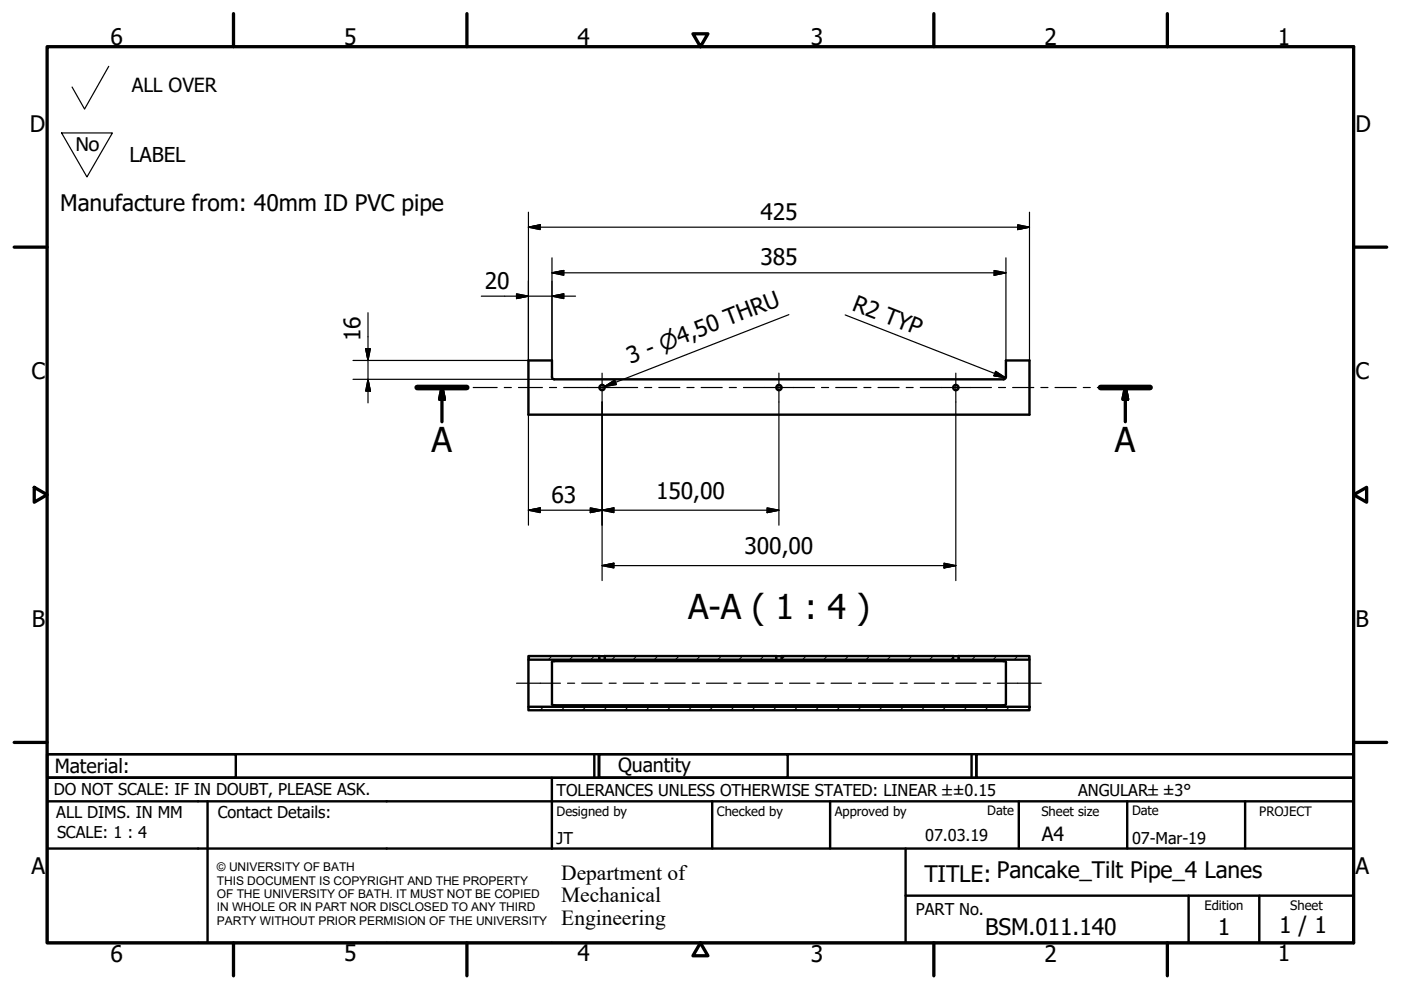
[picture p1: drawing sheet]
<svg xmlns="http://www.w3.org/2000/svg" width="297mm" height="210mm" viewBox="0 0 297 210" stroke-linecap="round" stroke-linejoin="round" font-family="sans-serif">
<!-- layer: Hatch (ISO) -->
<g fill="none" stroke="#000" stroke-width=".21">
<path d="M112.5 139.1l-.5 .5M117 139.1l-.7 .8M121.5 139.1l-.7 .8M126 139.1l-.8 .8M130.5 139.1l-.8 .8M135 139.1l-.8 .8M139.5 139.1l-.8 .8M144 139.1l-.8 .8M148.4 139.1l-.7 .8M153 139.1l-.8 .8M157.4 139.1l-.7 .8M161.9 139.1l-.7 .8"/>
<path d="M166.4 139.1l-.7 .7M170.9 139.1l-.7 .8M175.4 139.1l-.8 .8M179.9 139.1l-.8 .8M184.4 139.1l-.8 .8M188.9 139.1l-.8 .8M193.4 139.1l-.8 .8M197.8 139.1l-.7 .8M202.1 139.4l-.5 .5M206.8 139.1l-.7 .8M211.3 139.1l-.7 .8M215.8 139.1l-.7 .8"/>
<path d="M115.3 149.9l-.8 .7M119.7 149.9l-.7 .7M124.2 149.9l-.7 .7M128.7 149.9l-.7 .7M133.2 149.9l-.7 .7M137.7 149.9l-.8 .7M142.2 149.9l-.8 .7M146.7 149.9l-.8 .7M151.2 149.9l-.8 .7M155.7 149.9l-.8 .7M160.1 149.9l-.7 .7M164.6 149.9l-.7 .7"/>
<path d="M169.1 149.9l-.7 .7M173.6 149.9l-.7 .7M178.1 149.9l-.7 .7M182.6 149.9l-.8 .7M187.1 149.9l-.7 .7M191.6 149.9l-.8 .7M196.1 149.9l-.8 .7M200.6 149.9l-.8 .7M205 149.9l-.7 .7M209.5 149.9l-.7 .7M214 149.9l-.7 .7M218.3 150.1l-.5 .5"/>
</g>
<!-- layer: Visible (ISO) -->
<g fill="none" stroke="#000" stroke-width=".51">
<path d="M112 76.4h5l.1 3.7 .4 .3h95.3l.3-.1 .2-.4v-3.5h5v11.5h-106.3zM112 139.1h15.1v.8h-15.1zM112 139.9v10M127.1 139.1h1.1M127.1 139.9h1.1M128.2 139.1h36.4v.8h-36.4zM164.6 139.9h1.1M164.6 139.1h1.1M165.7 139.1h36.4v.8h-36.4zM202.1 139.1h1.1M202.1 139.9h1.1M203.2 139.1h15.1v.8h-15.1z"/>
<path d="M218.3 139.9v10M112 149.9h106.3v.7h-106.3zM117.1 140.3l.2-.1h95.7l.3 .2v8.9l-.5 .2h-95.3l-.5-.2z"/>
<circle cx="127.7" cy="82.2" r=".56"/>
<circle cx="165.2" cy="82.2" r=".56"/>
<circle cx="202.7" cy="82.2" r=".56"/>
</g>
<!-- layer: Section Line (ISO) -->
<path d="M88.5 82.2h10.5M233.3 82.2h10.5" fill="none" stroke="#000" stroke-width="1.2"/>
<path d="M93.7 82.2l.5 2.5h-1zM93.7 82.2v7.2M238.6 82.2l.5 2.5h-1zM238.6 82.2v7.2" fill="none" stroke="#000" stroke-width=".7"/>
<path d="M93.7 82.2l.5 2.5zM93.7 82.2l.5 2.5h-1zM238.6 82.2l.5 2.5zM238.6 82.2l.5 2.5h-1z" fill="#000" stroke="#000" stroke-width=".7"/>
<!-- layer: Border (ISO) -->
<g fill="none" stroke="#000" stroke-width=".7">
<path d="M10 9.9h277v190h-277zM49.5 2.9v7M99 2.9v7M146.9 7.2h3.2l-1.6 2.7zM198 2.9v7M247.5 2.9v7M3 52.4h7M287 52.4h7M7.3 103.3l2.7 1.6-2.7 1.6zM287 104.9l2.8-1.6v3.2zM3 157.4h7M287 157.4h7"/>
<path d="M49.5 199.9v7M99 199.9v7M148.5 199.9l1.6 2.7h-3.2zM198 199.9v7M247.5 199.9v7"/>
</g>
<!-- layer: Title (ISO) -->
<g fill="none" stroke="#000" stroke-width=".51">
<path d="M10 159.9h40v5h-40zM10 159.9h117v5h-117zM126 159.9v5M127 159.9h40v5h-40zM127 159.9h80v5h-80zM206 159.9v5M207 159.9h80v5h-80zM10 169.9v-5h277v5M10 169.9h277v30h-277zM10 179.9h277M44 169.9v30M117 164.9v15"/>
<path d="M151 169.9v10M176 169.9v10M192 179.9v20M216 169.9v10M239 169.9v10M264 169.9v10M192 189.9h95M252 189.9v10M267 189.9v10"/>
</g>
<!-- layer: Sketch Geometry (ISO) -->
<path d="M23.1 14.1l-5.2 9-2.6-4.6M13.1 28.2h10.7l-5.4 9.3z" fill="none" stroke="#000" stroke-width=".25"/>
<!-- layer: Center Mark (ISO) -->
<path d="M127.7 79.1v6.1M165.1 79.1v6.1M202.6 79.1v6.1" fill="none" stroke="#000" stroke-width=".25"/>
<!-- layer: Centerline (ISO) -->
<g fill="none" stroke="#000" stroke-width=".25">
<path d="M90.7 82.2h5.1M97.3 82.2h1.5M100.3 82.2h5.1M106.9 82.2h1.5M109.9 82.2h5.1M116.5 82.2h1.5M119.5 82.2h15.7M136.7 82.2h1.5M139.7 82.2h4.4M145.6 82.2h1.6M148.7 82.2h4.4M154.6 82.2h1.5"/>
<path d="M157.6 82.2h15.1M174.2 82.2h1.5M177.2 82.2h4.5M183.2 82.2h1.5M186.2 82.2h4.4M192.1 82.2h1.5M195.1 82.2h15.1M211.7 82.2h1.5M214.7 82.2h4.5M220.7 82.2h1.5M223.7 82.2h4.5M229.7 82.2h1.5"/>
<path d="M232.7 82.2h4.5M109.5 144.9h9.3M120.3 144.9h1.5M123.3 144.9h4.4M129.2 144.9h1.4M132.1 144.9h4.4M138 144.9h1.5M141 144.9h4.3M146.8 144.9h1.5M149.8 144.9h4.3M155.6 144.9h1.5M158.6 144.9h4.3"/>
<path d="M164.4 144.9h1.5M167.4 144.9h4.3M173.2 144.9h1.5M176.2 144.9h4.3M182 144.9h1.5M185 144.9h4.3M190.8 144.9h1.5M193.8 144.9h4.3M199.6 144.9h1.5M202.6 144.9h4.4M208.5 144.9h1.5M211.5 144.9h9.3"/>
</g>
<!-- layer: Symbol (ISO) -->
<path d="M167.3 66.7l-39.1 15.3M128.2 82l2.1-1.4 .4 .9z" fill="none" stroke="#000" stroke-width=".25"/>
<path d="M128.2 82l2.1-1.4zM128.2 82l2.1-1.4 .4 .9z" fill="#000" stroke="#000" stroke-width=".25"/>
<!-- layer: Dimension (ISO) -->
<g fill="none" stroke="#000" stroke-width=".25">
<path d="M112 48.2l2.5-.5v1zM112 45v31.4h-37.2M112 48.2h106.3M117 57.8l2.5-.4v.9zM117 54.7v21.7M117 57.8h96.3M210.8 57.4l2.5 .4-2.5 .5zM213.3 54.7v21.7M215.8 47.7l2.5 .5-2.5 .5zM218.3 45v31.4M77.5 73.9h1l-.5 2.5zM78 66.3v19.1"/>
<path d="M102 62.8h20M109.5 62.3l2.5 .5-2.5 .5zM117 62.8l2.5-.5v1zM179.2 66.8l34 13.3M211.1 78.7l2.1 1.4-2.5-.4zM74.8 80.4h42.7M78 80.4l.5 2.5h-1zM112 87.9v23.5M127.7 85.2v37.9M165.1 85.2v26.2M202.6 85.2v37.9M112 108.2l2.5-.5v1z"/>
<path d="M112 108.2h53.1M125.2 107.7l2.5 .5-2.5 .5zM127.7 108.2l2.5-.5v1zM127.7 119.9l2.5-.5v1zM127.7 119.9h74.9M162.6 107.7l2.5 .5-2.5 .5zM200.2 119.4l2.4 .5-2.4 .5z"/>
</g>
<g fill="#000" stroke="#000" stroke-width=".25">
<path d="M112 48.2l2.5-.5zM112 48.2l2.5-.5v1zM117 57.8l2.5-.4zM117 57.8l2.5-.4v.9zM210.8 58.3l2.5-.5zM210.8 57.4l2.5 .4-2.5 .5zM215.8 48.7l2.5-.5zM215.8 47.7l2.5 .5-2.5 .5zM77.5 73.9l.5 2.5zM77.5 73.9h1l-.5 2.5zM109.5 63.3l2.5-.5zM109.5 62.3l2.5 .5-2.5 .5z"/>
<path d="M117 62.8l2.5-.5zM117 62.8l2.5-.5v1zM210.7 79.7l2.5 .4zM211.1 78.7l2.1 1.4-2.5-.4zM78 80.4l.5 2.5zM78 80.4l.5 2.5h-1zM112 108.2l2.5-.5zM112 108.2l2.5-.5v1zM125.2 108.7l2.5-.5zM125.2 107.7l2.5 .5-2.5 .5zM127.7 108.2l2.5-.5zM127.7 108.2l2.5-.5v1z"/>
<path d="M127.7 119.9l2.5-.5zM127.7 119.9l2.5-.5v1zM162.6 108.7l2.5-.5zM162.6 107.7l2.5 .5-2.5 .5zM200.2 120.4l2.4-.5zM200.2 119.4l2.4 .5-2.4 .5z"/>
</g>
<g font-size="7.3">
<text x="91.5" y="95.9">A</text>
<text x="236.4" y="95.9">A</text>
<text x="145.9" y="131.2">A-A ( 1 : 4 )</text>
</g>
<g font-size="4.8">
<text x="23.4" y="9.5">6</text>
<text x="72.9" y="9.5">5</text>
<text x="122.4" y="9.5">4</text>
<text x="171.9" y="9.5">3</text>
<text x="221.4" y="9.5">2</text>
<text x="270.9" y="9.5">1</text>
<text x="6.3" y="27.9">D</text>
<text x="287.4" y="27.9">D</text>
<text x="12.8" y="44.8">Manufacture from: 40mm ID PVC pipe</text>
<text x="161.2" y="46.6">425</text>
<text x="161.2" y="56.3">385</text>
<text x="102.8" y="61.2">20</text>
<text x="180.5" y="65.6" transform="rotate(21 180.5 65.6)">R2 TYP</text>
<text x="76.4" y="72.3" transform="rotate(-90 76.4 72.3)">16</text>
<text x="133.7" y="77.2" transform="rotate(-21 133.7 77.2)">3 - ⌀4,50 THRU</text>
<text x="6.7" y="80.4">C</text>
<text x="287.4" y="80.4">C</text>
<text x="116.9" y="106.6">63</text>
<text x="139.1" y="105.8">150,00</text>
<text x="157.9" y="117.5">300,00</text>
<text x="6.8" y="132.9">B</text>
<text x="287.4" y="132.9">B</text>
<text x="6.7" y="185.4">A</text>
<text x="287.4" y="185.4">A</text>
<text x="196" y="187">TITLE: Pancake_Tilt Pipe_4 Lanes</text>
<text x="271.2" y="197.9">1 / 1</text>
<text x="23.4" y="203.9">6</text>
<text x="72.9" y="203.8">5</text>
<text x="122.4" y="203.8">4</text>
<text x="171.9" y="203.9">3</text>
<text x="208.9" y="198.2">BSM.011.140</text>
<text x="221.4" y="203.9">2</text>
<text x="258.2" y="198.2">1</text>
<text x="270.9" y="203.8">1</text>
</g>
<text font-size="4.7" x="16" y="32">No</text>
<g font-size="4.6">
<text x="119" y="186.5">Department of</text>
<text x="119" y="191.3">Mechanical</text>
<text x="119" y="196">Engineering</text>
</g>
<text font-size="4.3" x="27.4" y="34.4">LABEL</text>
<g font-size="4.1">
<text x="27.9" y="19.5">ALL OVER</text>
<text x="11.6" y="163.9">Material:</text>
<text x="131" y="163.7">Quantity</text>
<text x="220.9" y="178.4">A4</text>
</g>
<g font-size="3.5">
<text x="11.4" y="168.5">DO NOT SCALE: IF IN DOUBT, PLEASE ASK.</text>
<text x="11.9" y="173.5">ALL DIMS. IN MM</text>
<text x="46.2" y="173.5">Contact Details:</text>
<text x="118" y="168.8">TOLERANCES UNLESS OTHERWISE STATED: LINEAR ±±0.15</text>
<text x="228.6" y="168.8">ANGULAR±±3°</text>
<text x="12.1" y="177.6">SCALE: 1 : 4</text>
<text x="118" y="178.9">JT</text>
<text x="196.2" y="178.3">07.03.19</text>
<text x="240" y="178.9">07-Mar-19</text>
<text x="194.2" y="194.1">PART No.</text>
</g>
<g font-size="2.8">
<text x="118" y="173">Designed by</text>
<text x="152" y="173">Checked by</text>
<text x="177" y="173">Approved by</text>
<text x="209.3" y="172.9">Date</text>
<text x="220.8" y="173">Sheet size</text>
<text x="240" y="172.9">Date</text>
<text x="267" y="172.9">PROJECT</text>
<text x="255.4" y="193">Edition</text>
<text x="273.6" y="193">Sheet</text>
</g>
<g font-size="2.5">
<text x="46" y="184.7">© UNIVERSITY OF BATH</text>
<text x="46" y="187.6">THIS DOCUMENT IS COPYRIGHT AND THE PROPERTY</text>
<text x="46" y="190.4">OF THE UNIVERSITY OF BATH. IT MUST NOT BE COPIED</text>
<text x="46" y="193.2">IN WHOLE OR IN PART NOR DISCLOSED TO ANY THIRD</text>
<text x="46" y="196.1">PARTY WITHOUT PRIOR PERMISION OF THE UNIVERSITY</text>
</g>
</svg>
